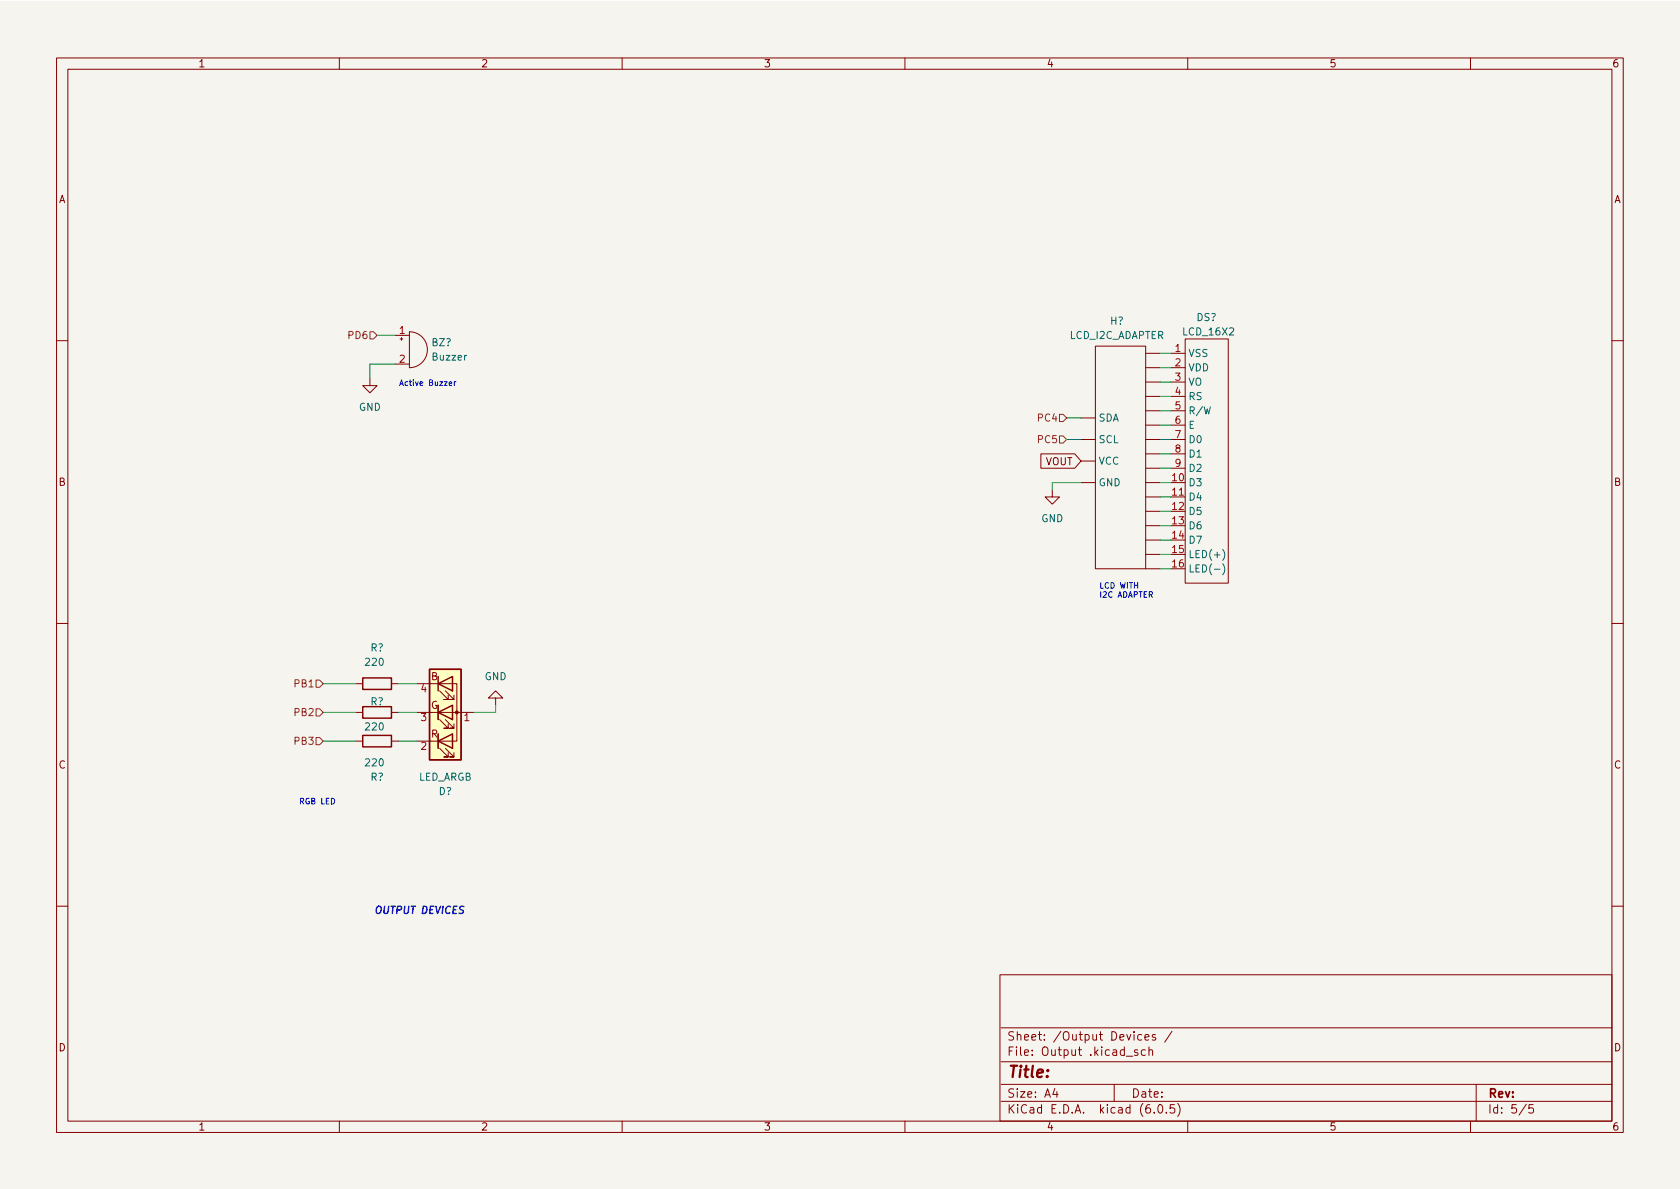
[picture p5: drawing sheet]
<svg xmlns="http://www.w3.org/2000/svg" width="297mm" height="210mm" viewBox="0 0 297 210" stroke-linecap="round" stroke-linejoin="round" font-family="sans-serif">
<path d="M0 .2h297v210.1h-297z" fill="#f5f4ef" stroke="#f5f4ef" stroke-width=".18"/>
<g fill="none" stroke="#840000" stroke-width=".18">
<path d="M10 10.2h277v190.1h-277zM12 12.2h273v186.1h-273zM60 10.2v2M110 10.2v2M160 10.2v2M210 10.2v2M260 10.2v2M69.8 59.3h2.6M70.7 59.9h.5M71 59.7v.5M72.4 58.7a3.2 3.2 0 0 1 3.2 3.1 3.2 3.2 0 0 1-3.2 3.2zM209.5 59.9h7.7v43.2h-7.7z"/>
<path d="M220.3 57.4h.1M260.3 56.1h.1M10 60.2h2M65.4 66.9v1.3h1.3l-1.3 1.3-1.3-1.3h1.3M69.8 64.4h2.6M191.1 77.7h2.6M191.1 73.9h2.6M193.7 61.2h8.9v39.4h-8.9zM202.6 77.7h2.5M202.6 75.2h2.5M202.6 72.6h2.5M202.6 70.1h2.5"/>
<path d="M202.6 67.6h2.5M202.6 65h2.5M202.6 62.5h2.5M207 77.7h2.5M207 75.2h2.5M207 72.6h2.5M207 70.1h2.5M207 67.6h2.5M207 65h2.5M207 62.5h2.5M285 60.2h2M184 80.3h6l1.1 1.2-1.1 1.3h-6z"/>
<path d="M186.1 86.6v1.3h1.2l-1.2 1.2-1.3-1.2h1.3M191.1 85.3h2.6M191.1 81.5h2.6M202.6 98h2.5M202.6 95.5h2.5M202.6 93h2.5M202.6 90.4h2.5M202.6 87.9h2.5M202.6 85.3h2.5M202.6 82.8h2.5M202.6 80.3h2.5M207 87.9h2.5"/>
<path d="M207 82.8h2.5M207 80.3h2.5M10 110.2h2M202.6 100.6h2.5M285 110.2h2M62.9 120.9h1.2M62.9 126h1.2M62.9 131.1h1.2M69.2 120.9h1.3M69.2 126h1.3M69.2 131.1h1.3M73.7 120.9h7.1v10.2h-7.1"/>
<path d="M73.7 126h2.5M77.5 124.7v2.5M77.5 129.8v2.5M77.5 126h6.3M77.7 122.2l1.5 1.5h-.7h.7v-.8M77.7 127.2l1.5 1.6h-.7h.7v-.8M77.7 132.3l1.5 1.6h-.7h.7v-.8M78.7 122.2l1.6 1.5h-.8h.8v-.8M78.7 127.2l1.6 1.6h-.8h.8v-.8M78.7 132.3l1.6 1.6h-.8h.8v-.8M80 124.7v2.5zM80 127.2h.1"/>
<path d="M80 129.8v2.5zM80 132.3h.1M87.6 123.4h-1.2l1.2-1.2 1.3 1.2h-1.3v1.3M10 160.2h2M176.8 172.4h108.2v25.9h-108.2zM285 160.2h2M60 198.3v2M110 198.3v2M160 198.3v2M177 194.8h108M177 191.8h108M177 187.8h108"/>
<path d="M177 181.8h108M186.5 192.5l-.4 1h1M186.9 193v1M197 191.8v3M199.1 186.8h1.2M201.1 185.7l-.3-.1-.2 .2v.3l.5 .1v.4h-.5M201.9 183l-.5-.1-.3 .3v.4l.2 .3h.6M202.4 183.4l.7-.1v-.3l-.5-.1-.2 .2 .1 .8h.6M202.5 185.7l-.4-.1-.3 .3v.4l.1 .3h.6M203.1 185.8l.3-.2 .3 .1 .1 .9M203.1 185.1v1.5M204.1 196.7v.1"/>
<path d="M204.3 183l-.4-.1-.2 .2 .1 .3 .5 .1v.4h-.6M204.9 195.4l.2-.1a.81 .81 0 0 1 .6 .7 .81 .81 0 0 1-.3 .8h-.2a.81 .81 0 0 1-.6-.6 .81 .81 0 0 1 .3-.8zM206.2 196.7v.1M207.2 182.4l-1.3 1.9M207.6 195.3h-.7v.7l.2-.1 .5 .1 .1 .2-.1 .5-.2 .1-.5-.1M208.2 195.1a1.72 1.72 0 0 1 0 2.3M210 198.3v2M260 198.3v2M261 191.8v6.5M269.9 195.3l-1.3 1.9M271.1 195.3h-.7l-.1 .7 .2-.1 .5 .1 .2 .2-.1 .5-.2 .1-.6-.1"/>
</g>
<path d="M75.9 118.4h5.6v16h-5.6z" fill="#ffffc2" stroke="#ffffc2" stroke-width=".18"/>
<path d="M216.2 97.2a1.46 1.46 0 0 1 0 1.9M216.2 99.7a1.46 1.46 0 0 1 0 1.9" fill="none" stroke="#006464" stroke-width=".18"/>
<path d="M64.1 119.9h5.1v2h-5.1zM75.9 118.4h5.6v16h-5.6zM77.5 119.6v2.6M64.1 125h5.1v2h-5.1zM64.1 130h5.1v2.1h-5.1zM77.5 120.9l2.5-1.3v2.6zM77.5 126l2.5-1.3v2.5zM77.5 131.1l2.5-1.3v2.5zM77.5 124.7v2.5M77.5 129.8v2.5" fill="none" stroke="#840000" stroke-width=".25"/>
<circle cx="80.8" cy="126" r=".25" fill="#840000" stroke="#840000" stroke-width=".18"/>
<path d="M65.4 58.7h.6l.7 .6-.7 .6h-.6zM187.3 77.1h.7l.6 .6-.6 .7h-.7zM187.3 73.3h.7l.6 .6-.6 .6h-.7zM55.9 120.3h.6l.6 .6-.6 .6h-.6zM55.9 125.3h.6l.6 .7-.6 .6h-.6zM55.9 130.4h.6l.6 .7-.6 .6h-.6z" fill="none" stroke="#725600" stroke-width=".18"/>
<path d="M79.4 67.8l.5-.1-.1-.2h-.2l-.2 .1 .1 .5h.3M80.3 67.5v.7M80.6 67.5l-.3 .2M53.1 141.7l.5-.1v-.3l-.5-.1v1M53.4 141.7l.3 .5M54.6 141.2a.45 .45 0 0 0-.5 .5 .45 .45 0 0 0 .6 .4v-.4h-.2M55.1 141.6h.5v-.3l-.5-.1v1h.4l.2-.4-.2-.2M56.9 141.2v1h.5M57.7 141.6h.3M58.2 141.2h-.5v1h.5M58.6 141.2a.51 .51 0 0 1 .6 .5 .51 .51 0 0 1-.6 .5z" fill="none" stroke="#0000c2" stroke-width=".18"/>
<g fill="none" stroke="#009600" stroke-width=".18">
<path d="M66.7 59.3h3.1M69.8 64.4h-4.4v2.5M188.6 77.7h2.5M188.6 73.9h2.5M205.1 72.6h1.9M205.1 67.6h1.9M205.1 77.7h1.9M205.1 75.2h1.9M205.1 70.1h1.9M205.1 65h1.9M205.1 62.5h1.9M191.1 85.3h-5v1.3"/>
<path d="M205.1 85.3h1.9M205.1 82.8h1.9M205.1 80.3h1.9M205.1 87.9h1.9M205.1 93h1.9M205.1 95.5h1.9M205.1 90.4h1.9M205.1 98h1.9M205.1 100.6h1.9M57.1 120.9h5.8M57.1 126h5.8M57.1 131.1h5.8"/>
<path d="M70.5 120.9h3.2M70.5 126h3.2M70.5 131.1h3.2M87.6 124.7v1.3h-3.8"/>
</g>
<text font-size="2.8" fill="#840000" x="178" y="190.6">Title:</text>
<g font-size="2.1" fill="#840000">
<text x="178" y="184">Sheet: /Output Devices /</text>
<text x="178" y="186.7">File: Output .kicad_sch</text>
<text x="178" y="196.9">KiCad E.D.A. kicad (6.0.5)</text>
<text x="178" y="194.1">Size: A4</text>
<text x="200" y="194.1">Date:</text>
<text x="263" y="194.1">Rev:</text>
<text x="263" y="196.9">Id: 5/5</text>
</g>
<g font-size="1.8" fill="#840000">
<text x="35" y="11.9">1</text>
<text x="85" y="11.9">2</text>
<text x="135" y="11.9">3</text>
<text x="185" y="11.9">4</text>
<text x="235" y="11.9">5</text>
<text x="285" y="11.9">6</text>
<text x="10.3" y="35.9">A</text>
<text x="285.3" y="35.9">A</text>
<text x="184.8" y="82.3">VOUT</text>
<text x="10.3" y="85.9">B</text>
<text x="285.3" y="85.9">B</text>
<text x="76.1" y="125.3">G</text>
<text x="76.2" y="120.3">B</text>
<text x="76.2" y="130.4">R</text>
<text x="10.3" y="135.9">C</text>
<text x="285.3" y="135.9">C</text>
<text x="10.3" y="185.9">D</text>
<text x="285.3" y="185.9">D</text>
<text x="35" y="199.9">1</text>
<text x="85" y="199.9">2</text>
<text x="135" y="199.9">3</text>
<text x="185" y="199.9">4</text>
<text x="235" y="199.9">5</text>
<text x="285" y="199.9">6</text>
</g>
<g font-size="1.8" fill="#725600">
<text x="61.8" y="59.9">PD6</text>
<text x="183.7" y="74.5">PC4</text>
<text x="183.7" y="78.4">PC5</text>
<text x="52.2" y="121.5">PB1</text>
<text x="52.2" y="126.6">PB2</text>
<text x="52.2" y="131.7">PB3</text>
</g>
<g font-size="1.8" fill="#a90000">
<text x="70.6" y="59">1</text>
<text x="70.6" y="64.1">2</text>
<text x="207.8" y="62.2">1</text>
<text x="207.8" y="64.8">2</text>
<text x="207.8" y="67.3">3</text>
<text x="207.8" y="69.8">4</text>
<text x="207.8" y="72.4">5</text>
<text x="207.8" y="74.9">6</text>
<text x="207.8" y="77.5">7</text>
<text x="207.8" y="80">8</text>
<text x="207.8" y="82.5">9</text>
<text x="207.3" y="85.1">10</text>
<text x="207.3" y="87.6">11</text>
<text x="207.3" y="90.2">12</text>
<text x="207.3" y="92.7">13</text>
<text x="207.3" y="95.2">14</text>
<text x="207.3" y="97.8">15</text>
<text x="207.3" y="100.3">16</text>
<text x="74.4" y="122.4">4</text>
<text x="74.4" y="127.5">3</text>
<text x="82.1" y="127.5">1</text>
<text x="74.4" y="132.6">2</text>
</g>
<g font-size="1.8" fill="#006464">
<text x="189" y="59.9">LCD_I2C_ADAPTER</text>
<text x="196.3" y="57.4">H?</text>
<text x="209.3" y="59.3">LCD_16X2</text>
<text x="211.5" y="56.8">DS?</text>
<text x="76.3" y="61.2">BZ?</text>
<text x="76.6" y="63.7">Buzzer</text>
<text x="210.1" y="63.1">VSS</text>
<text x="210.1" y="65.7">VDD</text>
<text x="210.1" y="68.2">VO</text>
<text x="210.1" y="70.7">RS</text>
<text x="63.4" y="72.6">GND</text>
<text x="194.2" y="74.5">SDA</text>
<text x="210.1" y="73.3">R/W</text>
<text x="210.1" y="75.8">E</text>
<text x="194.2" y="78.4">SCL</text>
<text x="194.2" y="82.2">VCC</text>
<text x="210.1" y="78.4">D0</text>
<text x="210.1" y="80.9">D1</text>
<text x="210.1" y="83.4">D2</text>
<text x="194.2" y="86">GND</text>
<text x="210.1" y="86">D3</text>
<text x="210.1" y="88.5">D4</text>
<text x="184.1" y="92.3">GND</text>
<text x="210.1" y="91.1">D5</text>
<text x="210.1" y="93.6">D6</text>
<text x="210.1" y="96.1">D7</text>
<text x="210.1" y="98.7">LED(+)</text>
<text x="210.1" y="101.2">LED(-)</text>
<text x="65" y="117.7">220</text>
<text x="65.5" y="115.2">R?</text>
<text x="65.5" y="124.7">R?</text>
<text x="85.7" y="120.3">GND</text>
<text x="65" y="129.2">220</text>
<text x="65" y="135.5">220</text>
<text x="65.5" y="138">R?</text>
<text x="73.9" y="138">LED_ARGB</text>
<text x="77.6" y="140.6">D?</text>
</g>
<text font-size="1.8" fill="#0000c2" x="66" y="161.6">OUTPUT DEVICES</text>
<g font-size="1.4" fill="#0000c2">
<text x="70.5" y="68.2">Active Buzzer</text>
<text x="194.3" y="104.1">LCD WITH</text>
<text x="194.3" y="105.7">I2C ADAPTER</text>
</g>
</svg>
